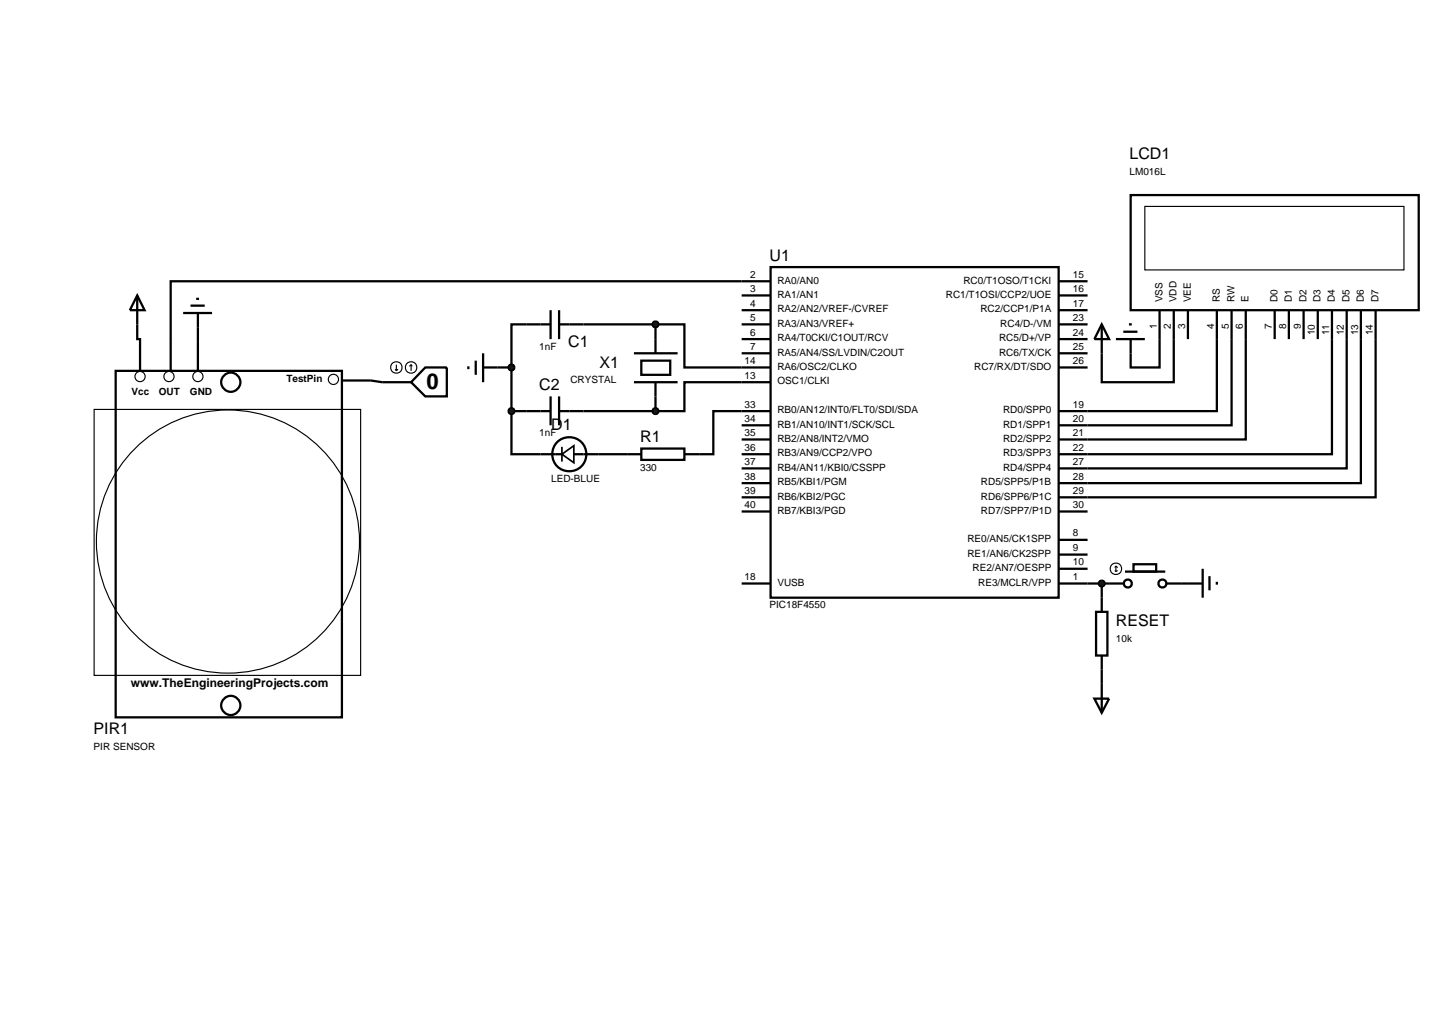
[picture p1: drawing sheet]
<svg xmlns="http://www.w3.org/2000/svg" width="257mm" height="180mm" viewBox="0 0 257 180" stroke-linecap="round" stroke-linejoin="round" font-family="sans-serif">
<g fill="none" stroke="#000" stroke-width=".4">
<path d="M199.4 34.4h50.8v20.3h-50.8zM24.2 57.2v2.6h.5v.5M34.9 57.7v2.6M97.1 57.2h-6.9v7.6M97.1 54.7v5.1M98.6 57.2h17M98.6 54.7v5.1M115.6 57.2h5.1v7.6h15.2M115.6 57.2v5.1M130.8 57.2h5.1M130.8 52.1h5.1M130.8 54.7h5.1"/>
<path d="M130.8 59.8h5.1M135.9 47.1h50.8v58.3h-50.8zM135.9 49.6h-105.8v10.7M186.7 57.2h5.1M186.7 49.6h5.1M186.7 52.1h5.1M186.7 54.7h5.1M186.7 59.8h5.1M204.5 54.7v10.1h-5.1v-2.5M207 54.7v12.7h-12.7v-5.1M209.5 54.7v5.1M214.6 54.7v17.8h-27.9"/>
<path d="M217.2 54.7v20.3h-30.5M219.7 54.7v22.8h-33M224.8 54.7v5.1M227.3 54.7v5.1M229.9 54.7v5.1M232.4 54.7v5.1M234.9 54.7v25.4h-48.2M237.5 54.7v27.9h-50.8M240 54.7v30.5h-53.3M242.6 54.7v33h-55.9M65.4 67.1l2 .3M87.7 64.8h2.5"/>
<path d="M90.2 72.5v7.6h5.1M90.2 72.5h6.9M90.2 64.8v7.7M97.1 69.9v5.1M98.6 72.5h17M98.6 69.9v5.1M111.8 62.3h7.7M111.8 67.4h7.7M113.1 63.6h5.1v2.5h-5.1zM115.6 67.4v5.1M130.8 62.3h5.1M130.8 75h5.1"/>
<path d="M130.8 77.5h5.1M135.9 67.4h-15.2v5.1h-5.1M135.9 72.5h-10.1v7.6h-2.5M186.7 64.8h5.1M186.7 62.3h5.1M105.5 80.1h5.1M130.8 80.1h5.1M130.8 82.6h5.1M130.8 85.2h5.1M130.8 87.7h5.1M130.8 90.2h5.1M186.7 90.2h5.1"/>
<path d="M186.7 95.2h5.1M186.7 97.8h5.1M199.9 99.5h4v1.3h-4zM130.8 102.9h5.1M186.7 102.9h11.4M186.7 100.3h5.1M193.3 107.9h2v7.7h-2zM194.3 102.9v5M194.3 115.6v5M198.4 100.8h7.1M205.7 102.9h6.4M212.1 100.3v5.1"/>
<path d="M213.3 101.6v2.5M214.6 102.6v.5"/>
<circle cx="198.9" cy="102.9" r=".7"/>
<circle cx="205" cy="102.9" r=".7"/>
</g>
<g fill="none" stroke="#000" stroke-width=".2">
<path d="M201.9 36.4h45.7v11.2h-45.7zM196.8 99.8v1M196.8 99.8l.3 .3M196.8 99.8l-.2 .3M196.6 100.6l.2 .2M197.1 100.6l-.3 .2"/>
<circle cx="196.8" cy="100.3" r="1.01"/>
</g>
<path d="M193.9 102.6l.4-.2-.5 .5zM194.3 102.4l.3 .1 .2 .4zM194.3 103.4l.5-.5-.2 .4zM193.8 102.9l.5 .5-.3-.1z" fill="#004000" stroke="#000" stroke-width=".4"/>
<path d="M193.8 102.9l.5-.5 .5 .5-.5 .5z" fill="#004000"/>
<path d="M194.3 57.2l1.3 2.6h-2.6zM194.3 57.2v5.1M196.8 59.8h5.1M198.1 58.5h2.5M199.1 57.2h.5M199.4 59.8v2.5M193 123.2h2.6l-1.3 2.5zM194.3 120.6v5.1" fill="none" stroke="#000" stroke-width=".4"/>
<g fill="#004000" stroke="#000" stroke-width=".4">
<path d="M115.3 72.1l.3-.1-.5 .5zM115.6 72l.4 .2 .1 .3zM116.1 72.5l-.1 .3-.4 .2zM115.1 72.5l.5 .5-.4-.2z"/>
<path d="M115.3 56.8l.3-.1-.5 .5zM115.6 56.7l.4 .2 .1 .3zM116.1 57.2l-.1 .3-.4 .2zM115.1 57.2l.5 .5-.4-.2z"/>
</g>
<g fill="#004000">
<path d="M115.6 72l.5 .5-.5 .5-.5-.5z"/>
<path d="M115.6 56.7l.5 .5-.5 .5-.5-.5z"/>
</g>
<g fill="none" stroke="#000" stroke-width=".4">
<path d="M32.3 55.2h5.1M33.6 53.9h2.5M34.6 52.7h.5M34.9 55.2v2.5M20.4 65.4h39.9v61.1h-39.9zM24.7 60.3v5.1M30.1 60.3v5.1M34.9 60.3v5.1M60.3 67.1h5.1M82.6 64.6v.5M83.9 63.6v2.5M85.2 64.8h2.5"/>
<path d="M85.2 62.3v5.1"/>
<circle cx="40.7" cy="67.4" r="1.69"/>
<circle cx="40.7" cy="124.4" r="1.69"/>
</g>
<g fill="none" stroke="#000" stroke-width=".2">
<path d="M16.6 72.2h47v46.9h-47z"/>
<circle cx="24.7" cy="66.4" r=".9"/>
<circle cx="29.8" cy="66.4" r=".9"/>
<circle cx="34.9" cy="66.4" r=".9"/>
<circle cx="58.8" cy="66.9" r=".9"/>
<circle cx="40.2" cy="95.5" r="23.2"/>
</g>
<path d="M89.8 64.5l.4-.2-.5 .5zM90.2 64.3l.3 .1 .2 .4zM90.7 64.8l-.1 .3-.4 .2zM89.7 64.8l.5 .5-.4-.2z" fill="#004000" stroke="#000" stroke-width=".4"/>
<path d="M89.7 64.8l.5-.5 .5 .5-.5 .5z" fill="#004000"/>
<g fill="none" stroke="#000" stroke-width=".4">
<path d="M24.2 52.1l1.3 2.6h-2.6zM24.2 52.1v5.1M113.1 79.1h7.6v2h-7.6zM95.3 80.1h3.8M101.2 80.1h4.3M110.6 80.1h2.5M120.7 80.1h2.6"/>
<circle cx="100.4" cy="80.1" r="3"/>
</g>
<path d="M99.1 78.8v2.6M99.1 80.1l2.1-1.5v3z" fill="none" stroke="#000" stroke-width=".3"/>
<path d="M89.9 72.1l.3-.1-.5 .5zM90.2 72l.4 .2 .1 .3zM90.2 73l.5-.5-.1 .3zM89.7 72.5l.5 .5-.4-.2z" fill="#004000" stroke="#000" stroke-width=".4"/>
<path d="M90.2 72l.5 .5-.5 .5-.5-.5z" fill="#004000"/>
<path d="M67.4 67.4h5.1M75 64.8h3.8v5.1h-3.8l-2.5-2.5z" fill="none" stroke="#000" stroke-width=".4"/>
<g fill="none" stroke="#000" stroke-width=".2">
<path d="M69.7 65.1l.2 .3M69.9 64.3v1.1M70.2 65.1l-.3 .3M72.5 64.3l.2 .3M72.5 64.3l-.3 .3M72.5 64.3v1.1"/>
<circle cx="69.9" cy="64.8" r="1.01"/>
<circle cx="72.5" cy="64.8" r="1.01"/>
</g>
<text font-size="3.9" x="75.2" y="68.6">0</text>
<g font-size="2.8">
<text x="199.2" y="28.1">LCD1</text>
<text x="135.7" y="46">U1</text>
<text x="100.2" y="61.2">C1</text>
<text x="105.7" y="64.9">X1</text>
<text x="95.1" y="68.8">C2</text>
<text x="97.2" y="75.9">D1</text>
<text x="112.9" y="78">R1</text>
<text x="196.8" y="110.5">RESET</text>
<text x="16.5" y="129.5">PIR1</text>
</g>
<text font-size="2.1" x="23.1" y="121.2">www.TheEngineeringProjects.com</text>
<g font-size="1.8">
<text x="199.2" y="30.8">LM016L</text>
<text x="132.3" y="49">2</text>
<text x="132.3" y="51.5">3</text>
<text x="137.1" y="50">RA0/AN0</text>
<text x="137.1" y="52.5">RA1/AN1</text>
<text x="166.8" y="52.5">RC1/T1OSI/CCP2/UOE</text>
<text x="169.9" y="50">RC0/T1OSO/T1CKI</text>
<text x="189.2" y="49">15</text>
<text x="189.2" y="51.5">16</text>
<text x="205" y="53.3" transform="rotate(-90 205 53.3)">VSS</text>
<text x="207.5" y="53.3" transform="rotate(-90 207.5 53.3)">VDD</text>
<text x="210" y="53.3" transform="rotate(-90 210 53.3)">VEE</text>
<text x="215.1" y="53.3" transform="rotate(-90 215.1 53.3)">RS</text>
<text x="217.7" y="53.3" transform="rotate(-90 217.7 53.3)">RW</text>
<text x="220.2" y="53.3" transform="rotate(-90 220.2 53.3)">E</text>
<text x="225.3" y="53.3" transform="rotate(-90 225.3 53.3)">D0</text>
<text x="227.8" y="53.3" transform="rotate(-90 227.8 53.3)">D1</text>
<text x="230.4" y="53.3" transform="rotate(-90 230.4 53.3)">D2</text>
<text x="232.9" y="53.3" transform="rotate(-90 232.9 53.3)">D3</text>
<text x="235.4" y="53.3" transform="rotate(-90 235.4 53.3)">D4</text>
<text x="238" y="53.3" transform="rotate(-90 238 53.3)">D5</text>
<text x="240.5" y="53.3" transform="rotate(-90 240.5 53.3)">D6</text>
<text x="243.1" y="53.3" transform="rotate(-90 243.1 53.3)">D7</text>
<text x="132.3" y="54.1">4</text>
<text x="132.3" y="56.6">5</text>
<text x="132.3" y="59.2">6</text>
<text x="137.1" y="55.1">RA2/AN2/VREF-/CVREF</text>
<text x="137.1" y="57.6">RA3/AN3/VREF+</text>
<text x="172.9" y="55.1">RC2/CCP1/P1A</text>
<text x="176.4" y="57.6">RC4/D-/VM</text>
<text x="189.2" y="54.1">17</text>
<text x="189.2" y="56.6">23</text>
<text x="189.2" y="59.2">24</text>
<text x="204" y="58.1" transform="rotate(-90 204 58.1)">1</text>
<text x="206.5" y="58.1" transform="rotate(-90 206.5 58.1)">2</text>
<text x="209" y="58.1" transform="rotate(-90 209 58.1)">3</text>
<text x="214.1" y="58.1" transform="rotate(-90 214.1 58.1)">4</text>
<text x="216.7" y="58.1" transform="rotate(-90 216.7 58.1)">5</text>
<text x="219.2" y="58.1" transform="rotate(-90 219.2 58.1)">6</text>
<text x="224.3" y="58.1" transform="rotate(-90 224.3 58.1)">7</text>
<text x="226.8" y="58.1" transform="rotate(-90 226.8 58.1)">8</text>
<text x="229.4" y="58.1" transform="rotate(-90 229.4 58.1)">9</text>
<text x="231.9" y="59.1" transform="rotate(-90 231.9 59.1)">10</text>
<text x="234.4" y="59.1" transform="rotate(-90 234.4 59.1)">11</text>
<text x="237" y="59.1" transform="rotate(-90 237 59.1)">12</text>
<text x="239.5" y="59.1" transform="rotate(-90 239.5 59.1)">13</text>
<text x="242.1" y="59.1" transform="rotate(-90 242.1 59.1)">14</text>
<text x="95.1" y="61.7">1nF</text>
<text x="131.3" y="64.2">14</text>
<text x="132.3" y="61.7">7</text>
<text x="137.1" y="60.2">RA4/T0CKI/C1OUT/RCV</text>
<text x="137.1" y="62.7">RA5/AN4/SS/LVDIN/C2OUT</text>
<text x="137.1" y="65.2">RA6/OSC2/CLKO</text>
<text x="171.8" y="65.2">RC7/RX/DT/SDO</text>
<text x="176.2" y="60.2">RC5/D+/VP</text>
<text x="176.2" y="62.7">RC6/TX/CK</text>
<text x="189.2" y="61.7">25</text>
<text x="189.2" y="64.2">26</text>
<text x="23.2" y="69.6">Vcc</text>
<text x="28" y="69.6">OUT</text>
<text x="33.5" y="69.6">GND</text>
<text x="50.5" y="67.3">TestPin</text>
<text x="100.6" y="67.6">CRYSTAL</text>
<text x="131.3" y="66.8">13</text>
<text x="131.3" y="71.9">33</text>
<text x="137.1" y="67.8">OSC1/CLKI</text>
<text x="189.2" y="71.9">19</text>
<text x="95.1" y="76.9">1nF</text>
<text x="131.3" y="74.4">34</text>
<text x="131.3" y="76.9">35</text>
<text x="137.1" y="72.9">RB0/AN12/INT0/FLT0/SDI/SDA</text>
<text x="137.1" y="75.4">RB1/AN10/INT1/SCK/SCL</text>
<text x="137.1" y="77.9">RB2/AN8/INT2/VMO</text>
<text x="176.9" y="72.9">RD0/SPP0</text>
<text x="176.9" y="75.4">RD1/SPP1</text>
<text x="176.9" y="77.9">RD2/SPP2</text>
<text x="189.2" y="74.4">20</text>
<text x="189.2" y="76.9">21</text>
<text x="112.9" y="83">330</text>
<text x="131.3" y="79.5">36</text>
<text x="131.3" y="82">37</text>
<text x="137.1" y="80.5">RB3/AN9/CCP2/VPO</text>
<text x="137.1" y="83">RB4/AN11/KBI0/CSSPP</text>
<text x="176.9" y="80.5">RD3/SPP3</text>
<text x="176.9" y="83">RD4/SPP4</text>
<text x="189.2" y="79.5">22</text>
<text x="189.2" y="82">27</text>
<text x="97.2" y="85">LED-BLUE</text>
<text x="131.3" y="84.6">38</text>
<text x="131.3" y="87.1">39</text>
<text x="131.3" y="89.6">40</text>
<text x="137.1" y="85.6">RB5/KBI1/PGM</text>
<text x="137.1" y="88.1">RB6/KBI2/PGC</text>
<text x="173" y="85.6">RD5/SPP5/P1B</text>
<text x="173" y="88.1">RD6/SPP6/P1C</text>
<text x="189.2" y="84.6">28</text>
<text x="189.2" y="87.1">29</text>
<text x="189.2" y="89.6">30</text>
<text x="137.1" y="90.6">RB7/KBI3/PGD</text>
<text x="170.6" y="95.6">RE0/AN5/CK1SPP</text>
<text x="173" y="90.6">RD7/SPP7/P1D</text>
<text x="189.2" y="94.6">8</text>
<text x="170.6" y="98.2">RE1/AN6/CK2SPP</text>
<text x="171.5" y="100.7">RE2/AN7/OESPP</text>
<text x="189.2" y="97.2">9</text>
<text x="189.2" y="99.7">10</text>
<text x="131.3" y="102.3">18</text>
<text x="135.7" y="107.3">PIC18F4550</text>
<text x="137.1" y="103.3">VUSB</text>
<text x="172.5" y="103.3">RE3/MCLR/VPP</text>
<text x="189.2" y="102.3">1</text>
<text x="196.8" y="113.2">10k</text>
<text x="16.5" y="132.2">PIR SENSOR</text>
</g>
</svg>
